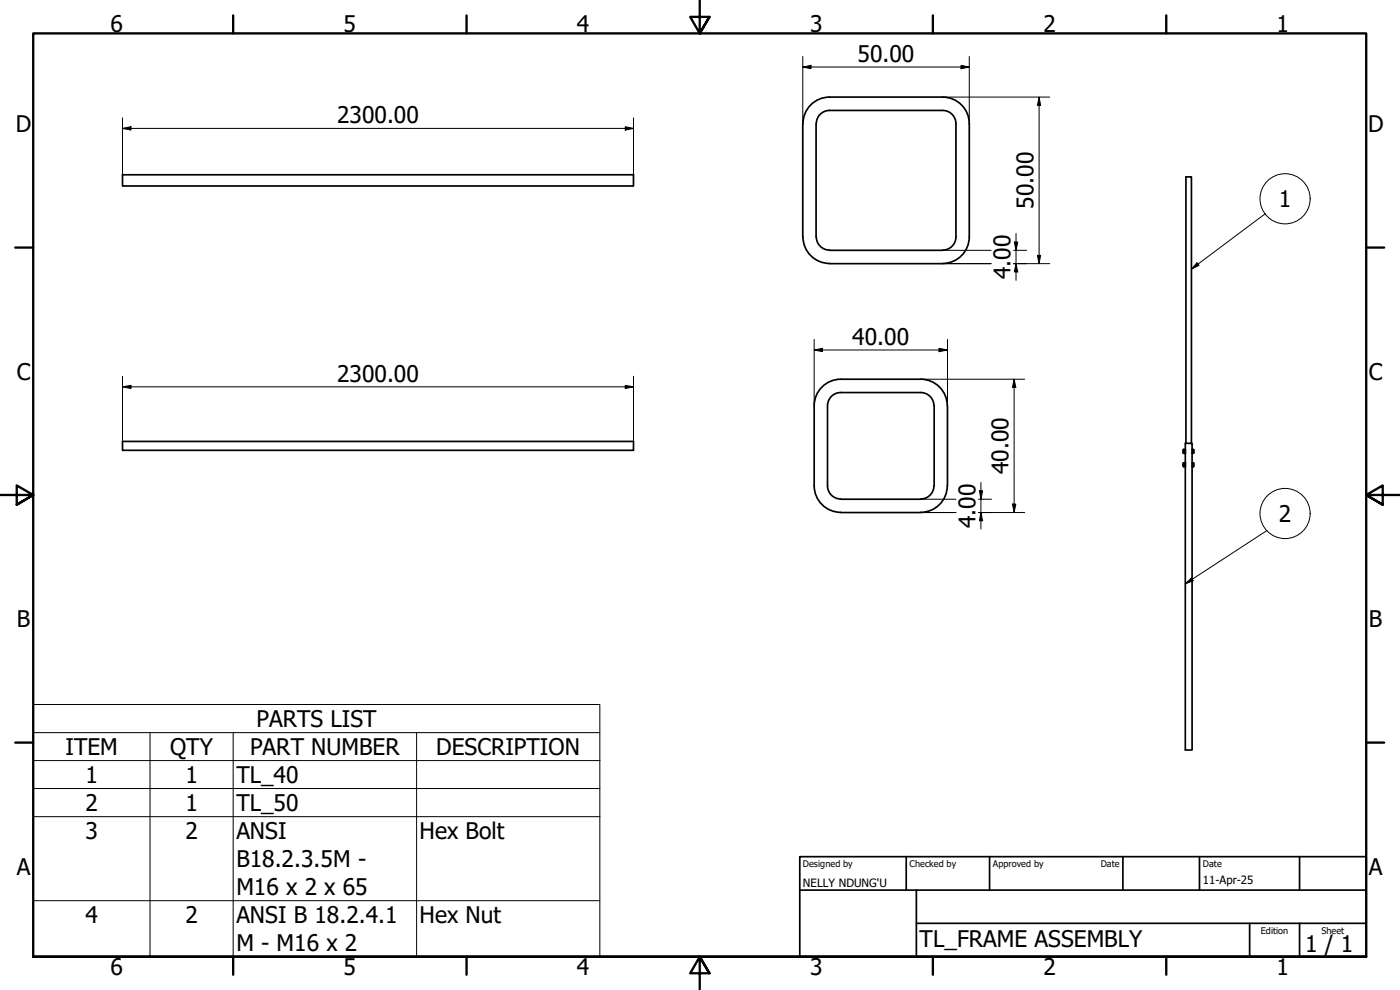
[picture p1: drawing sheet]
<svg xmlns="http://www.w3.org/2000/svg" width="420mm" height="297mm" viewBox="0 0 420 297" stroke-linecap="round" stroke-linejoin="round" font-family="sans-serif">
<!-- layer: Visible (ISO) -->
<g fill="none" stroke="#000" stroke-width=".51">
<path d="M240.9 37.1v34M244.9 37.1v34M282.9 33.1h-33.9a4 4 0 0 0-4 4M282.9 29.1h-33.9a8 8 0 0 0-8 8M282.9 33.1a4 4 0 0 1 4 4v34M282.9 29.1a8 8 0 0 1 8 8v34M36.8 52.4h153.3v3.4h-153.3zM241 71.1a8 8 0 0 0 8 7.9l33.9 .1M245 71.1a4 4 0 0 0 4 3.9M248.9 75.1h34M286.9 71.1a4 4 0 0 1-4 3.9M290.9 71.1a8 8 0 0 1-8 7.9"/>
<path d="M36.8 132.4h153.3v2.7h-153.3zM280.3 121.7a4 4 0 0 0-3.9-3.9h-24.1a4 4 0 0 0-4 3.9v24.1a4 4 0 0 0 4 3.9M280.4 121.8v24M284.3 121.7a8 8 0 0 0-7.9-7.9h-24.1a8 8 0 0 0-8 7.9v24.1a8 8 0 0 0 8 7.9M284.4 121.8v24M355.2 134.9v1.1M355.2 134.9h.5v1.1h-.5M355.2 138.9v1.1M355.2 138.9h.5v1.1h-.5M355.7 133h2.1v92h-2.1zM355.7 135.2h-.5v.5h.5M355.7 139.2h-.5v.5h.5"/>
<path d="M355.9 133v-79.9h1.7v79.9M357.8 134.9l.4 .1-.1 1M357.8 138.9l.4 .1-.1 1M357.8 135.2h.3M357.8 135.7h.3M357.8 136h.3M357.8 139.2h.3M357.8 139.7h.3M358.1 134.9v1.1M358.1 138.9v1.1M252.3 149.8h24.1M252.3 153.8h24.1"/>
<path d="M280.3 145.8a4 4 0 0 1-4 3.9M284.3 145.8a8 8 0 0 1-8 7.9M357.8 140h.3"/>
</g>
<!-- layer: Symbol (ISO) -->
<g fill="none" stroke="#000" stroke-width=".3">
<path d="M359.2 78.9l.7 .7-2.3 1.2zM379.7 64.1l-22.1 16.7M380.2 159.2l-24.5 16M355.7 175.2l1.9-1.8 .5 .8zM10 219.8v-8.4h170v8.4M10 219.8h170v8.4M10 219.8v67.3h170v-58.9M45 219.8v67.3M70 219.8v67.3M125 219.8v67.3M10 228.2h170M10 236.6h170"/>
<path d="M10 245h170M10 270.2h170"/>
<circle cx="385.7" cy="59.6" r="7.5"/>
<circle cx="385.7" cy="154.1" r="7.5"/>
</g>
<!-- layer: Border (ISO) -->
<g fill="none" stroke="#000" stroke-width=".7">
<path d="M70 4.6v5.4M140 4.6v5.4M210 0v10l-2.9-4.9h5.8l-2.9 4.9 2.9-4.9M280 4.6v5.4M350 4.6v5.4M4.6 74.3h5.4M410 74.3h5.4M0 148.5h10l-5-2.8v5.7l5-2.9-5 2.9M420 148.5h-10l5-2.8v5.7l-5-2.9 5 2.9M4.6 222.8h5.4M410 222.8h5.4M10 287.1v-277.1h400v277.1h-400h400"/>
<path d="M70 287.1v5.4M140 287.1v5.4M212.9 292l-2.9-4.9 2.9 4.9h-5.8l2.9-4.9v9.9M280 287.1v5.4M350 287.1v5.4"/>
</g>
<!-- layer: Title (ISO) -->
<path d="M240 257h170v30.1h-170zM272 257v10.1M297 257v10.1M337 257v10.1M360 257v10.1M390 257v10.1M240 267.1h170M275 277h135M275 267.1v20M375 277v10.1M390 277v10.1" fill="none" stroke="#000" stroke-width=".51"/>
<!-- layer: Dimension (ISO) -->
<g fill="none" stroke="#000" stroke-width=".3">
<path d="M240.9 16.9v20.2M288.4 19.6l2.5 .5-2.5 .5zM290.9 16.9v20.2M36.8 38.5l2.5-.5v1zM36.8 38.5h153.3M36.8 35.4v20.4M187.6 38l2.5 .5-2.5 .5zM190.1 35.4v20.4M240.9 20.1l2.5-.5v1zM240.9 20.1h50M282.9 29.1h32.1M311.8 29.1l.5 2.5h-1z"/>
<path d="M311.8 29.1v50M282.9 75.1h14.5M282.9 79.1h14.5M304.2 75.1h3.9M304.2 79.1h10.8M304.4 72.6h1l-.5 2.5zM304.9 79.1l.5 2.5h-1zM304.9 70.1v14M311.3 76.6h1l-.5 2.5zM36.8 116.1l2.5-.5v1zM36.8 112.9v19.5M36.8 116.1h153.3"/>
<path d="M187.6 115.6l2.5 .5-2.5 .5zM190.1 112.9v19.5M244.3 105l2.5-.5v1zM244.3 105h40.1M244.3 101.8v20M276.4 113.8h31.1M281.8 104.5l2.6 .5-2.6 .5zM284.4 101.8v20M304.4 113.8l.5 2.5h-1.1zM304.4 113.8v40M276.4 153.8h10.5M276.4 149.8h10.5"/>
<path d="M293.6 153.8h13.9M293.6 149.8h4M293.9 147.2h1l-.5 2.6zM294.4 153.8l.5 2.5h-1zM294.4 144.8v13.9M303.8 151.2h1.1l-.5 2.6z"/>
</g>
<g fill="#000">
<path d="M240.9 20.1l2.5-.5v1z" fill-rule="evenodd"/>
<path d="M36.8 38.5l2.5-.5v1z" fill-rule="evenodd"/>
<path d="M187.6 38l2.5 .5-2.5 .5z" fill-rule="evenodd"/>
<path d="M288.4 19.6l2.5 .5-2.5 .5z" fill-rule="evenodd"/>
<path d="M311.8 29.1l.5 2.5h-1z" fill-rule="evenodd"/>
<path d="M304.4 72.6h1l-.5 2.5z" fill-rule="evenodd"/>
<path d="M311.3 76.6h1l-.5 2.5z" fill-rule="evenodd"/>
<path d="M304.9 79.1l.5 2.5h-1z" fill-rule="evenodd"/>
<path d="M36.8 116.1l2.5-.5v1z" fill-rule="evenodd"/>
<path d="M187.6 115.6l2.5 .5-2.5 .5z" fill-rule="evenodd"/>
<path d="M244.3 105l2.5-.5v1z" fill-rule="evenodd"/>
<path d="M281.8 104.5l2.6 .5-2.6 .5z" fill-rule="evenodd"/>
<path d="M304.4 113.8l.5 2.5h-1.1z" fill-rule="evenodd"/>
<path d="M293.9 147.2h1l-.5 2.6z" fill-rule="evenodd"/>
<path d="M294.4 153.8l.5 2.5h-1z" fill-rule="evenodd"/>
<path d="M303.8 151.2h1.1l-.5 2.6z" fill-rule="evenodd"/>
</g>
<!-- layer: Symbol (ISO) -->
<g fill="#000">
<path d="M359.2 78.9l.7 .7-2.3 1.2z" fill-rule="evenodd"/>
<path d="M355.7 175.2l1.9-1.8 .5 .8z" fill-rule="evenodd"/>
</g>
<g font-size="6.9">
<text x="33.1" y="9.6">6</text>
<text x="103.1" y="9.6">5</text>
<text x="173.1" y="9.6">4</text>
<text x="243.1" y="9.6">3</text>
<text x="313.1" y="9.6">2</text>
<text x="383.1" y="9.6">1</text>
<text x="257.4" y="18.5">50.00</text>
<text x="4.8" y="39.7">D</text>
<text x="101.2" y="36.9">2300.00</text>
<text x="410.6" y="39.7">D</text>
<text x="310.2" y="62.7" transform="rotate(-90 310.2 62.7)">50.00</text>
<text x="383.8" y="62.2">1</text>
<text x="303.3" y="83.7" transform="rotate(-90 303.3 83.7)">4.00</text>
<text x="255.8" y="103.4">40.00</text>
<text x="5" y="113.9">C</text>
<text x="410.8" y="113.9">C</text>
<text x="101.2" y="114.5">2300.00</text>
<text x="302.7" y="142.3" transform="rotate(-90 302.7 142.3)">40.00</text>
<text x="292.8" y="158.4" transform="rotate(-90 292.8 158.4)">4.00</text>
<text x="383.8" y="156.6">2</text>
<text x="5.1" y="188.1">B</text>
<text x="410.8" y="188.1">B</text>
<text x="77" y="218.2">PARTS LIST</text>
<text x="19.6" y="226.5">ITEM</text>
<text x="51.1" y="226.6">QTY</text>
<text x="75.1" y="226.5">PART NUMBER</text>
<text x="130.9" y="226.6">DESCRIPTION</text>
<text x="25.7" y="234.9">1</text>
<text x="55.6" y="234.9">1</text>
<text x="70.9" y="234.9">TL_40</text>
<text x="25.7" y="243.4">2</text>
<text x="55.6" y="243.3">1</text>
<text x="70.9" y="243.4">TL_50</text>
<text x="25.7" y="251.8">3</text>
<text x="55.6" y="251.8">2</text>
<text x="70.9" y="251.8">ANSI</text>
<text x="125.9" y="251.8">Hex Bolt</text>
<text x="5" y="262.4">A</text>
<text x="70.9" y="260.1">B18.2.3.5M -</text>
<text x="410.8" y="262.4">A</text>
<text x="70.9" y="268.6">M16 x 2 x 65</text>
<text x="25.7" y="276.9">4</text>
<text x="55.6" y="277">2</text>
<text x="70.9" y="277">ANSI B 18.2.4.1</text>
<text x="125.9" y="276.9">Hex Nut</text>
<text x="70.9" y="285.4">M - M16 x 2</text>
<text x="276" y="284.1">TL_FRAME ASSEMBLY</text>
<text x="391.7" y="285.6">1 / 1</text>
<text x="33.1" y="292.5">6</text>
<text x="103.1" y="292.5">5</text>
<text x="173.1" y="292.5">4</text>
<text x="243.1" y="292.5">3</text>
<text x="313.1" y="292.5">2</text>
<text x="383.1" y="292.5">1</text>
</g>
<g font-size="3.4">
<text x="241" y="266">NELLY NDUNG'U</text>
<text x="361" y="265.4">11-Apr-25</text>
</g>
<g font-size="2.7">
<text x="241" y="260.1">Designed by</text>
<text x="273" y="260.1">Checked by</text>
<text x="298" y="260.1">Approved by</text>
<text x="330.3" y="260">Date</text>
<text x="361" y="260">Date</text>
<text x="378.4" y="280.1">Edition</text>
<text x="396.6" y="280.1">Sheet</text>
</g>
</svg>
